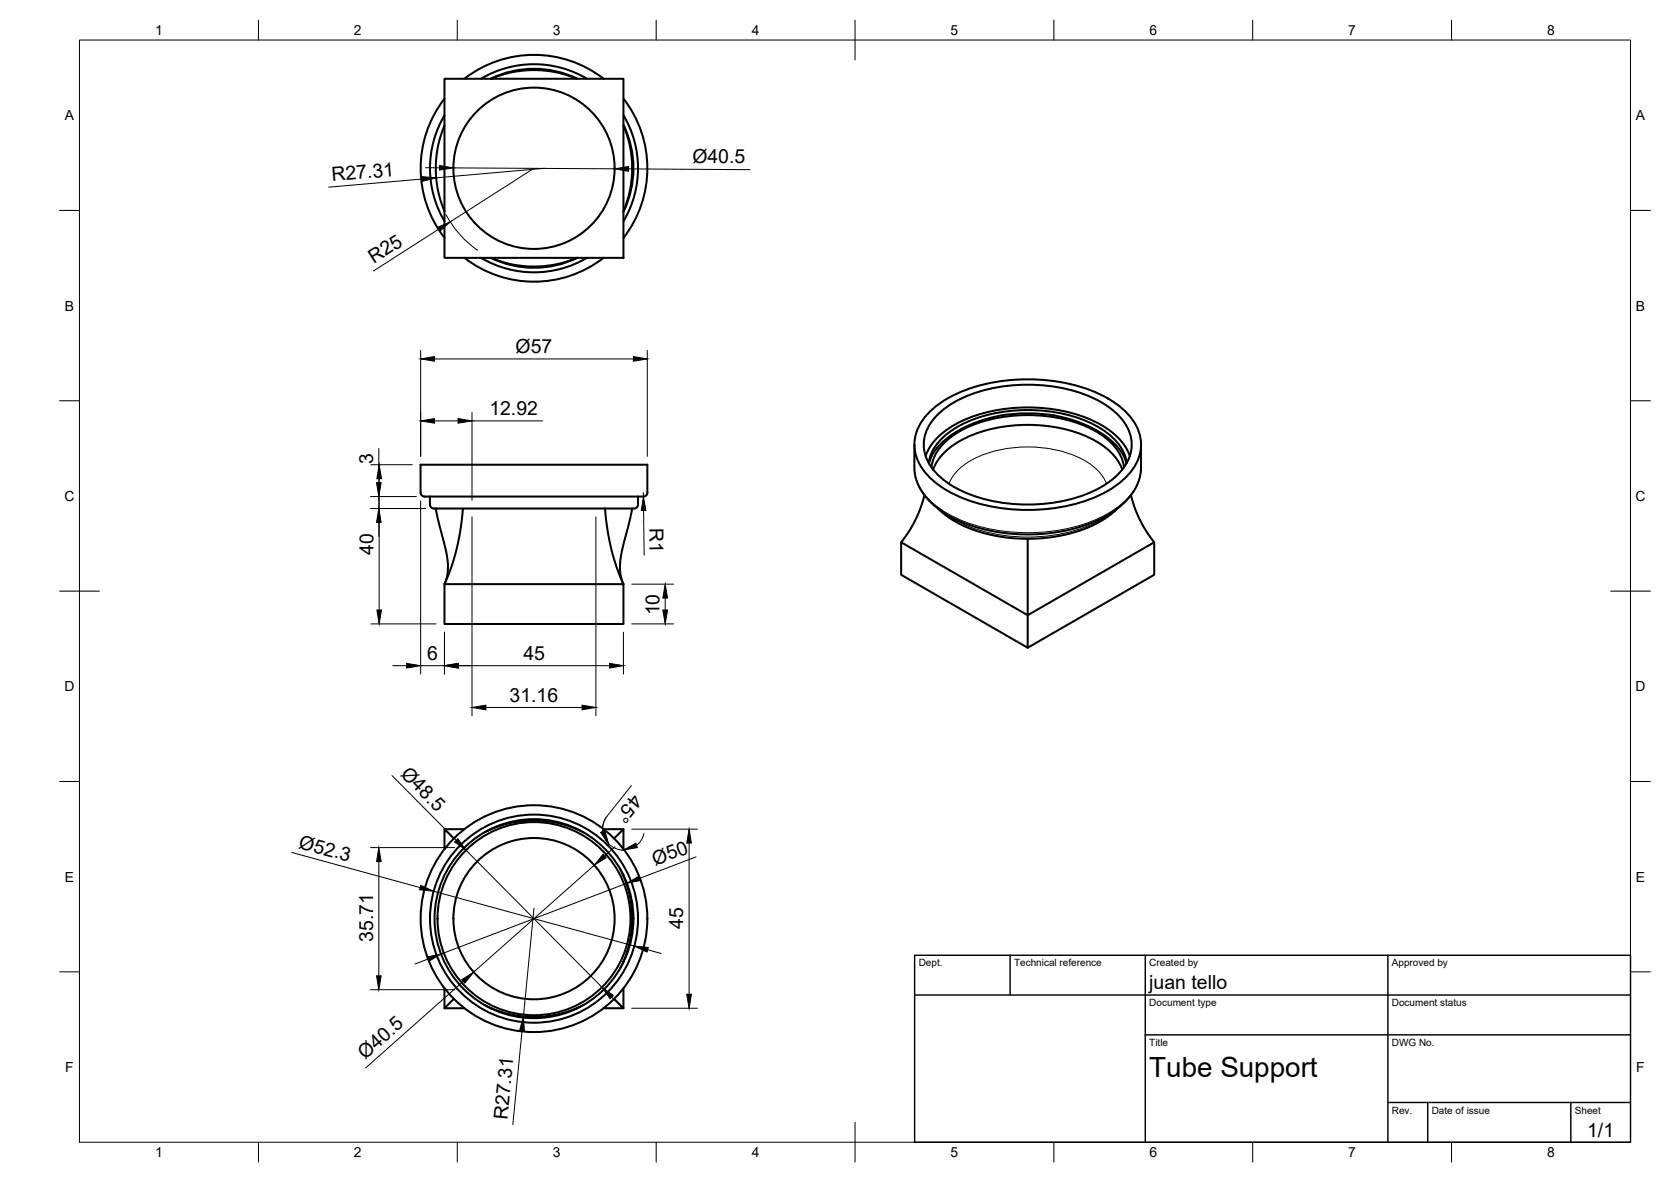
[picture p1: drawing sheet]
<svg xmlns="http://www.w3.org/2000/svg" width="420mm" height="297mm" viewBox="0 0 420 297" stroke-linecap="round" stroke-linejoin="round" font-family="sans-serif">
<!-- layer: Visible -->
<g fill="none" stroke="#000" stroke-width=".51">
<path d="M111.8 19.8h45v45h-45zM123.4 19.8a25 25 0 0 1 21.8 0M123.5 19.8l3.3-1.2 2-.5 4.8-.5 2.7 .1 3.4 .4 2.7 .7 2.6 1M147.6 19.8a26.2 26.2 0 0 0-26.7 0M151.8 19.8a28.5 28.5 0 0 0-35 0M111.8 31.6l-1 2.5-.7 2.7-.5 4.8v2.8l.5 3.4 .5 2 1.2 3.2M111.8 29a26.2 26.2 0 0 0 0 26.6M111.8 24.8a28.5 28.5 0 0 0 0 35M156.8 31.6l1.1 3.2 .5 2 .5 4.8v2.8l-.5 3.4-.7 2.6-.9 2.6M156.8 24.8a28.5 28.5 0 0 1 0 35M156.8 29a26.2 26.2 0 0 1 0 26.6M156.8 31.4a25 25 0 0 1 0 21.8"/>
<path d="M123.4 64.8a25 25 0 0 0 21.8 0M123.5 64.8l2.6 1 2.7 .6 4.8 .6 2.7-.1 3.4-.5 2.1-.4 3.2-1.2M147.6 64.8a26.2 26.2 0 0 1-26.7 0M151.8 64.8a28.5 28.5 0 0 1-35 0M229.9 111.7v6.2l.6 3 .8 1.8 1 1.6 1.3 1.5 1.7 1.6 2.2 1.6 2.2 1.2 2.5 1.1 3.2 1.2 6.2 1.3 6.5 .5 4.1-.1 3-.4 6.2-1.3 3.2-1.2 2.5-1.1 2.2-1.2 2.2-1.6 1.7-1.6 1.3-1.5 1-1.6 .8-1.8 .6-3v-6.2M232.7 114.6a15.8 15.8 0 0 1 8.3-8.4 41.5 41.5 0 0 1 34.8 0 15.8 15.8 0 0 1 8.3 8.4M233.5 116.3a12.8 12.8 0 0 1 6.5-8.6 38.7 38.7 0 0 1 28.6-3.4 21.7 21.7 0 0 1 13.4 8.4l1.1 2.4 .2 1.2M233.8 103.4a33.3 33.3 0 0 1 20.3-7.9 43.2 43.2 0 0 1 24.5 4.6 15.4 15.4 0 0 1 8.1 9.6 11.1 11.1 0 0 1-3.7 10.3 33.3 33.3 0 0 1-20.2 8 43.2 43.2 0 0 1-24.5-4.7 15.4 15.4 0 0 1-8.2-9.6 11.1 11.1 0 0 1 3.7-10.3zM234.2 117.4a12.1 12.1 0 0 1 6.2-8.5 37.5 37.5 0 0 1 28-3.3 20.7 20.7 0 0 1 13 8.3l1 2.3 .2 1.2M234.6 118a14.8 14.8 0 0 1 7.7-7.7 38.6 38.6 0 0 1 32.2 0 14.8 14.8 0 0 1 7.7 7.7M235.7 104.3a30.4 30.4 0 0 1 18.7-7.4 39.6 39.6 0 0 1 22.5 4.2 13.8 13.8 0 0 1 7.6 9.4 10.8 10.8 0 0 1-4.6 9.8 34.8 34.8 0 0 1-21.5 6.5 34.8 34.8 0 0 1-21.5-6.5 10.6 10.6 0 0 1-4.3-11.1 11.8 11.8 0 0 1 3.1-4.9zM251.9 104.4l-4.8 1.2-3.7 1.4-4.1 2.2-2.6 2.1a10.4 10.4 0 0 0-3.1 5.2"/>
<path d="M251.9 104.4a42.8 42.8 0 0 1 13.1 0M264.9 104.4l4.8 1.2 3.7 1.4 4.1 2.2 2.6 2.1a10.6 10.6 0 0 1 3.1 5.2M108.1 124.8v2a1.01 1.01 0 0 0 1 1M109.1 127.8h43M109.6 127.8l2.5 10.3 .5 3.4-.1 3-.7 2.3v10h45v-10l-.8-2.8v-3l.4-2.9 2.5-10.3M116.4 127.8l-.5 4.6-.9 5-1.4 4.9-1.8 4.5h45l-1.8-4.5-1.4-4.9-1-5-.5-4.6M160.4 124.8v2a1.44 1.44 0 0 1-1.7 1h-6.6M162.8 123.8a1.39 1.39 0 0 1-1.7 1h-53.3a1.88 1.88 0 0 1-2-.6l-.1-7.4h57.1v7M232.5 124.4l-.3 .9a30.4 30.4 0 0 1-5.6 11l31.8 18.3v8.2l-31.8-18.4v-8.1M235.9 127.8l1.6 1.5 2.3 1.5 2.5 1.4 2.4 .9 3 1 4 .8 6.3 .5 3.8-.1 3.3-.4 3.2-.6 3-.9 3.2-1.2 2.6-1.4 2.2-1.5 1.6-1.5M284.4 124.4l.2 .9a30.4 30.4 0 0 0 5.6 11l-31.8 18.3v-19.2M290.2 136.3v8.1l-31.8 18.4"/>
<path d="M111.8 208.4h5M114.1 210.7l-2.3-2.3v5M121.8 209.2l1.8-.9 3.5-1.2 3.1-.6 3-.3 3.7 .1 4 .7 2.8 .9 3 1.3M123.4 208.4h.1M145 208.4h.2M151.8 208.4h5M154.4 210.7l2.4-2.3v5M156 218.4l.8 1.8 1.2 3.5 .7 3.2 .2 3-.1 3.6-.6 4-.9 2.9-1.3 2.9M156.8 220v.1M111.8 248.4v5M114.1 251l-2.3 2.4h5M121.8 252.6l2.2 1 3.1 1 3.1 .7 3 .3 3.7-.2 4-.6 2.8-.9 3-1.3"/>
<path d="M123.4 253.4h.1M145 253.4h.2M154.4 251l2.4 2.4h-5M156.8 241.6v.2M156.8 248.4v5"/>
<circle cx="134.3" cy="42.3" r="20.3"/>
<circle cx="134.3" cy="230.9" r="25"/>
<circle cx="134.3" cy="230.9" r="28.5"/>
<circle cx="134.3" cy="230.9" r="20.3"/>
<circle cx="134.3" cy="230.9" r="24.3"/>
<circle cx="134.3" cy="230.9" r="26.2"/>
</g>
<!-- layer: Visible Narrow -->
<path d="M229.9 117.5a12.9 12.9 0 0 0 6.1 10.1 40 40 0 0 0 24.9 6.2 37.5 37.5 0 0 0 20-6.2 12.9 12.9 0 0 0 6-10.1M237.4 128.9a36.1 36.1 0 0 0 22.7 6 34.4 34.4 0 0 0 19.3-6M238.6 121.6a13.4 13.4 0 0 1 7.8-7 31.9 31.9 0 0 1 26.7 1.4 11.6 11.6 0 0 1 5.1 5.6" fill="none" stroke="#000" stroke-width=".25"/>
<!-- layer: BORDER -->
<g fill="none" stroke="#000" stroke-width=".25">
<path d="M20 10.1h390v276.9h-390zM65 5.1v5M115 5.1v5M165 5.1v5M215 5.1v10M265 5.1v5M315 5.1v5M365 5.1v5M15 52.9h5M410 52.9h5M15 100.7h5M410 100.7h5"/>
<path d="M15 148.6h10M405 148.6h10M15 196.4h5M410 196.4h5M15 244.2h5M410 244.2h5M65 287v5M115 287v5M165 287v5M215 282.1v9.9M265 287v5M315 287v5"/>
<path d="M365 287v5"/>
</g>
<!-- layer: TITLEBLOCK -->
<path d="M230 240.1h180v46.9h-180zM230 250h180M254 240.1v9.9M288 240.1v46.9M349 240.1v46.9M288 260.1h122M349 277.1h61M359 277.1v9.9M395 277.1v9.9" fill="none" stroke="#000" stroke-width=".36"/>
<!-- layer: FD_Dimensions -->
<g fill="none" stroke="#000" stroke-width=".25">
<path d="M106.2 45l-23.6 2M107 42.1l3.5 .1M110.2 57.6l-16.3 10.5M112.1 53.9a25 25 0 0 0 8 9M114 42.2l40.5 .2M134.3 42.3l-21.1 13.5M136.9 42.3l-27.2 2.4M158 42.4l30.6 .2M105.8 88.1v26.6M109.3 90.2h50M162.8 88.1v26.6M93.2 116.8h10.5"/>
<path d="M95.2 112.7v8.6M109.3 105.8h5.9M118.7 103.7v22M118.7 105.8h17.7M93.2 127.8h13.8M93.2 124.8h11.5M95.2 124.8v3M95.2 131.3v3.5M95.3 120.3v33M105.8 125.9v43.5M118.7 129.9v50M149.8 129.9v50"/>
<path d="M161.8 123.8v1M161.8 128.3l.2 11.3M93.2 156.8h16.5M111.8 158.9v10.5M156.8 158.9v10.5M158.9 146.8h10.5M158.9 156.8h10.5M167.3 150.3v3M98.8 167.3h3.5M105.8 167.3h6M115.3 167.3h38M122.2 177.8h24.1"/>
<path d="M98.6 194.9l16.1 16.3M158.7 197.4l-6 7.7M73.3 214.2l32.4 8.9M93.2 213h21.1M95.2 216.5v28.7M117.2 213.7l34.1 34.4M149.4 217.4l-30.3 26.9M152.4 205.5l-.7 1.6-.2 1.8M152.7 205.1a5.3 5.3 0 0 0-.7 5.5 5.3 5.3 0 0 0 4.8 3M154.6 212.8l-2.6 2.3M158.9 208.4h16.5M161.9 209.5l-.7 1.6-1.1 1.4"/>
<path d="M173.3 211.9v38M175 215.3l-14.1 5.4M109 224l50.5 13.8M134.3 228.2l-2.7 27.2M157.6 222l-46.7 17.8M162.9 238.7l3.3 .9M93.2 248.7h21.1M107.6 241l-3.2 1.3M116.5 246.6l-24.6 21.8M131.3 258.9l-2.4 23.7M153.8 250.6l2.5 2.5M158.9 253.4h16.5"/>
</g>
<g fill="#000" stroke="#000" stroke-width=".25">
<path d="M106.2 44.4l3.5 .3-3.5 .9zM109.9 57.2l3.3-1.4-2.6 2.4zM110.5 41.6l3.5 .6-3.5 .5zM154.5 42.4l3.5-.5v1.1zM105.8 90.2l3.5-.6v1.2zM159.3 89.6l3.5 .6-3.5 .6zM105.8 105.8l3.5-.6v1.1zM115.2 105.2l3.5 .6-3.5 .5zM95.2 127.8l.6 3.5h-1.1zM94.7 121.3h1.1l-.6 3.5zM95.3 116.8l.6 3.5h-1.1zM161.8 124.8l.6 3.5h-1.2z"/>
<path d="M94.8 153.3h1.1l-.6 3.5zM167.3 146.8l.6 3.5h-1.2zM166.7 153.3h1.2l-.6 3.5zM102.3 166.7l3.5 .6-3.5 .6zM111.8 167.3l3.5-.6v1.2zM118.7 177.8l3.5-.6v1.2zM146.3 177.2l3.5 .6-3.5 .6zM153.3 166.7l3.5 .6-3.5 .6zM95.2 213l.6 3.5h-1.1zM115.1 210.8l2.1 2.9-2.9-2.1zM151.6 214.7l.8 .8-3 1.9zM151 209.2l1.1-.5 .9 3.4z"/>
<path d="M156.8 213.6l3.1-1.7 .4 1.1zM173.3 208.4l.5 3.5h-1.1zM105.8 222.5l3.2 1.5-3.5-.4zM157.6 222l3.1-1.8 .4 1.1zM159.5 237.8l3.5 .3-.3 1.2zM94.7 245.2h1.1l-.6 3.5zM107.4 240.5l3.5-.7-3.1 1.8zM116.1 246.2l3-1.9-2.2 2.8zM131.6 255.4l.2 3.6-1.1-.1zM151.3 248.1l2.9 2.1-.8 .8zM172.7 249.9h1.1l-.5 3.5z"/>
</g>
<text font-size="7" x="289" y="270.6">Tube Support</text>
<g font-size="4.9">
<text x="174.1" y="41">Ø40.5</text>
<text x="83.5" y="45.5" transform="rotate(-5 83.5 45.5)">R27.31</text>
<text x="94" y="66.3" transform="rotate(-33 94 66.3)">R25</text>
<text x="129.6" y="88.7">Ø57</text>
<text x="123" y="104.3">12.92</text>
<text x="93.8" y="116.6" transform="rotate(-90 93.8 116.6)">3</text>
<text x="163.3" y="132.8" transform="rotate(89 163.3 132.8)">R1</text>
<text x="93.9" y="139.4" transform="rotate(-90 93.9 139.4)">40</text>
<text x="165.8" y="154.7" transform="rotate(-90 165.8 154.7)">10</text>
<text x="107.4" y="165.8">6</text>
<text x="131.6" y="165.8">45</text>
<text x="128.1" y="176.3">31.16</text>
<text x="100.5" y="194.7" transform="rotate(45 100.5 194.7)">Ø48.5</text>
<text x="159.1" y="199.4" transform="rotate(128 159.1 199.4)">45°</text>
<text x="74.9" y="213" transform="rotate(15 74.9 213)">Ø52.3</text>
<text x="164.7" y="217.6" transform="rotate(-21 164.7 217.6)">Ø50</text>
<text x="171.8" y="233.5" transform="rotate(-90 171.8 233.5)">45</text>
<text x="93.8" y="236.6" transform="rotate(-90 93.8 236.6)">35.71</text>
<text x="289" y="248.5">juan tello</text>
<text x="91.8" y="266.5" transform="rotate(-42 91.8 266.5)">Ø40.5</text>
<text x="127.6" y="281.5" transform="rotate(-84 127.6 281.5)">R27.31</text>
<text x="399.1" y="285.7">1/1</text>
</g>
<g font-size="3.5">
<text x="39" y="8.8">1</text>
<text x="89" y="8.8">2</text>
<text x="139" y="8.8">3</text>
<text x="189" y="8.8">4</text>
<text x="239" y="8.8">5</text>
<text x="289" y="8.8">6</text>
<text x="339" y="8.8">7</text>
<text x="389" y="8.8">8</text>
<text x="16.3" y="30.2">A</text>
<text x="411.3" y="30.2">A</text>
<text x="16.3" y="78">B</text>
<text x="411.3" y="78">B</text>
<text x="16.2" y="125.9">C</text>
<text x="411.2" y="125.9">C</text>
<text x="16.2" y="173.7">D</text>
<text x="411.2" y="173.7">D</text>
<text x="16.3" y="221.6">E</text>
<text x="411.3" y="221.6">E</text>
<text x="16.4" y="269.4">F</text>
<text x="411.4" y="269.4">F</text>
<text x="39" y="290.8">1</text>
<text x="89" y="290.8">2</text>
<text x="139" y="290.8">3</text>
<text x="189" y="290.8">4</text>
<text x="239" y="290.8">5</text>
<text x="289" y="290.8">6</text>
<text x="339" y="290.8">7</text>
<text x="389" y="290.8">8</text>
</g>
<g font-size="2.5">
<text x="231" y="242.9">Dept.</text>
<text x="255" y="242.9">Technical reference</text>
<text x="289" y="242.9">Created by</text>
<text x="350" y="242.9">Approved by</text>
<text x="289" y="252.8">Document type</text>
<text x="350" y="252.8">Document status</text>
<text x="289" y="262.9">Title</text>
<text x="350" y="262.9">DWG No.</text>
<text x="350" y="279.9">Rev.</text>
<text x="360" y="279.9">Date of issue</text>
<text x="396" y="279.9">Sheet</text>
</g>
</svg>
